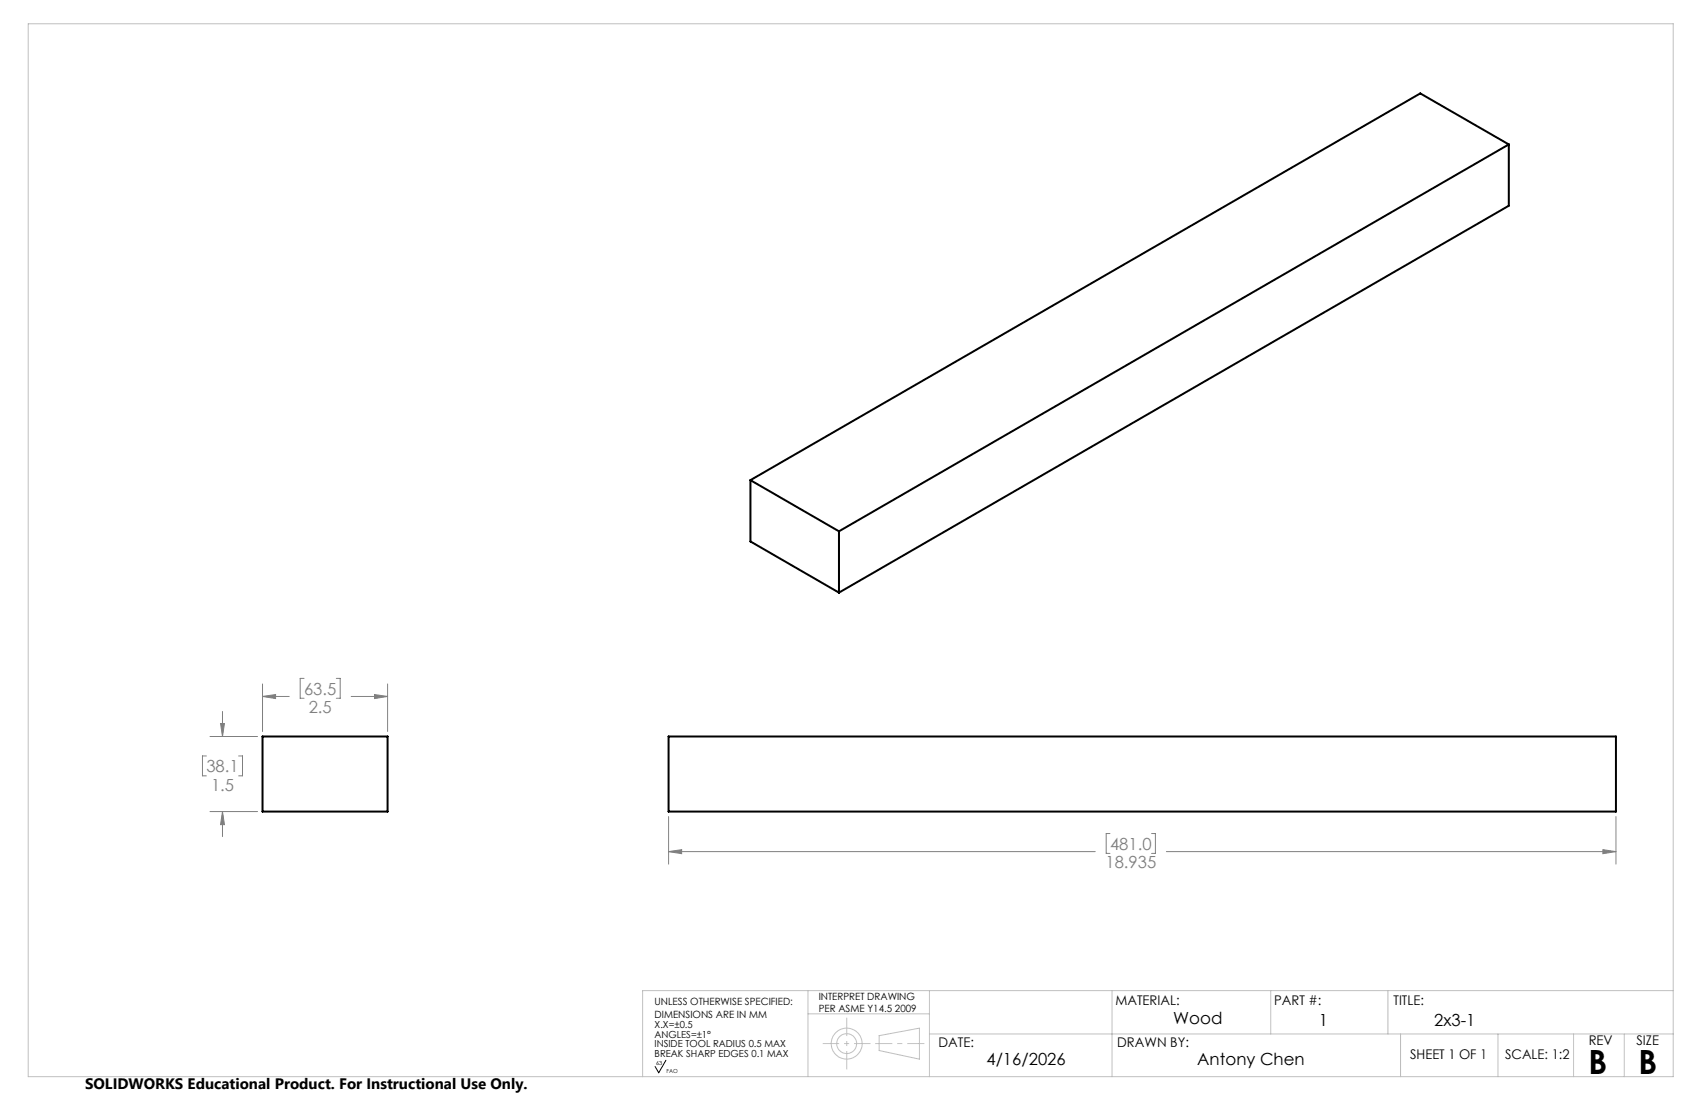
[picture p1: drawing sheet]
<svg xmlns="http://www.w3.org/2000/svg" width="432mm" height="279mm" viewBox="0 0 432 279" stroke-linecap="round" stroke-linejoin="round" font-family="sans-serif">
<path d="M383 36.7l-170 98.1M383 36.7v15.5l-170 98.2M383 36.7l-22.5-13-170 98.1M190.5 121.8v15.6l22.5 13M190.5 121.8l22.5 13M213 134.8v15.6M66.6 186.9h31.8v19.1h-31.8zM169.7 186.9h240.5v19.1h-240.5z" fill="none" stroke="#000" stroke-width=".51"/>
<g fill="none" stroke="#808080" stroke-width=".25">
<path d="M66.6 176.7l3.4-.5v1.1zM66.6 173.6v12M66.6 176.7h6.8M77.2 172.2h-1v5h1M85.4 172.2h1v5h-1M89.1 176.7h9.3M95.1 176.2l3.3 .5-3.3 .6zM98.4 173.6v12M52.4 191.8h-1v5.1h1M53.3 186.9h12.1M56 183.6h1l-.5 3.3zM56.5 180.6v6.3"/>
<path d="M60.6 191.8h1v5.1h-1M53.3 206h12.1M56.5 206l.5 3.3h-1zM56.5 206v6.3M169.7 216.1l3.3-.5v1zM169.7 207.2v12.1M169.7 216.1h108.3M281.8 211.5h-1v5.1h1M292.3 211.5h1v5.1h-1M296.1 216.1h114.1M406.9 215.6l3.3 .5-3.3 .5zM410.2 207.2v12.1"/>
</g>
<g fill="none" stroke="#c0c0c0" stroke-width=".25">
<path d="M7.2 6h417.5v267.2h-417.5zM205.1 251.4v21.7M205.1 257.3h30.8M235.9 251.4v21.8M282.3 251.4v21.8M322.6 251.4v11M352.3 251.4v11M424.7 251.4h-261.6v21.8M223.2 262.8l10.2-1.9v7.9l-10.2-2.2zM235.9 262.4h188.8M355.5 262.4v10.8M380.3 262.4v10.8"/>
<path d="M399.5 262.4v10.8M412.3 262.4v10.8"/>
<circle cx="214.9" cy="264.8" r="3.9"/>
<circle cx="214.9" cy="264.8" r="2.52"/>
</g>
<path d="M214.9 258.3v13.1" fill="none" stroke="#c0c0c0" stroke-width=".25" stroke-dasharray="15.2 1.3 1.3 1.3" stroke-dashoffset="10.6" stroke-linecap="butt"/>
<path d="M208.9 264.8h12.1" fill="none" stroke="#c0c0c0" stroke-width=".25" stroke-dasharray="15.2 1.3 1.3 1.3" stroke-dashoffset="11.1" stroke-linecap="butt"/>
<path d="M222.2 264.8h12.4" fill="none" stroke="#c0c0c0" stroke-width=".25" stroke-dasharray="15.2 1.3 1.3 1.3" stroke-dashoffset="10.9" stroke-linecap="butt"/>
<path d="M169.1 269.1l-1.9 3.1-.9-1.5" fill="none" stroke="#000" stroke-width=".25"/>
<path d="M66.6 176.7l3.4-.5v1.1zM95.1 176.2l3.3 .5-3.3 .6zM56 183.6h1l-.5 3.3zM56.5 206l.5 3.3h-1zM169.7 216.1l3.3-.5v1zM406.9 215.6l3.3 .5-3.3 .5z" fill="#808080"/>
<g font-size="8.5">
<text x="403.2" y="272.6">B</text>
<text x="415.9" y="272.6">B</text>
</g>
<g font-size="4.2" fill="#808080">
<text x="77.2" y="176.3">63.5</text>
<text x="78.4" y="181">2.5</text>
<text x="52.4" y="196">38.1</text>
<text x="53.6" y="200.7">1.5</text>
<text x="281.8" y="215.6">481.0</text>
<text x="280.6" y="220.4">18.935</text>
</g>
<g font-size="4.2">
<text x="297.8" y="259.9">Wood</text>
<text x="334.8" y="260.3">1</text>
<text x="364.1" y="260.3">2x3-1</text>
<text x="250.4" y="270.4">4/16/2026</text>
<text x="303.9" y="270.4">Antony Chen</text>
</g>
<text font-size="3.8" x="21.6" y="276.3">SOLIDWORKS Educational Product. For Instructional Use Only.</text>
<g font-size="3.4">
<text x="283.1" y="255">MATERIAL:</text>
<text x="323.4" y="255">PART #:</text>
<text x="353.8" y="255">TITLE:</text>
<text x="238.3" y="265.8">DATE:</text>
<text x="283.6" y="265.8">DRAWN BY:</text>
<text x="358" y="268.8">SHEET 1 OF 1</text>
<text x="382.1" y="268.8">SCALE: 1:2</text>
<text x="403.3" y="265.2">REV</text>
<text x="415.4" y="265.2">SIZE</text>
</g>
<g font-size="2.5">
<text x="166.2" y="255.1">UNLESS OTHERWISE SPECIFIED:</text>
<text x="207.8" y="253.8">INTERPRET DRAWING</text>
<text x="207.8" y="256.7">PER ASME Y14.5 2009</text>
<text x="166.2" y="258.4">DIMENSIONS ARE IN MM</text>
<text x="166.2" y="260.9">X.X=±0.5</text>
<text x="166.2" y="263.4">ANGLES=±1°</text>
<text x="166.2" y="265.8">INSIDE TOOL RADIUS 0.5 MAX</text>
<text x="166.2" y="268.3">BREAK SHARP EDGES 0.1 MAX</text>
</g>
<g font-size="1.4">
<text x="166.6" y="270.3">63</text>
<text x="169.2" y="272.2">FAO</text>
</g>
</svg>
